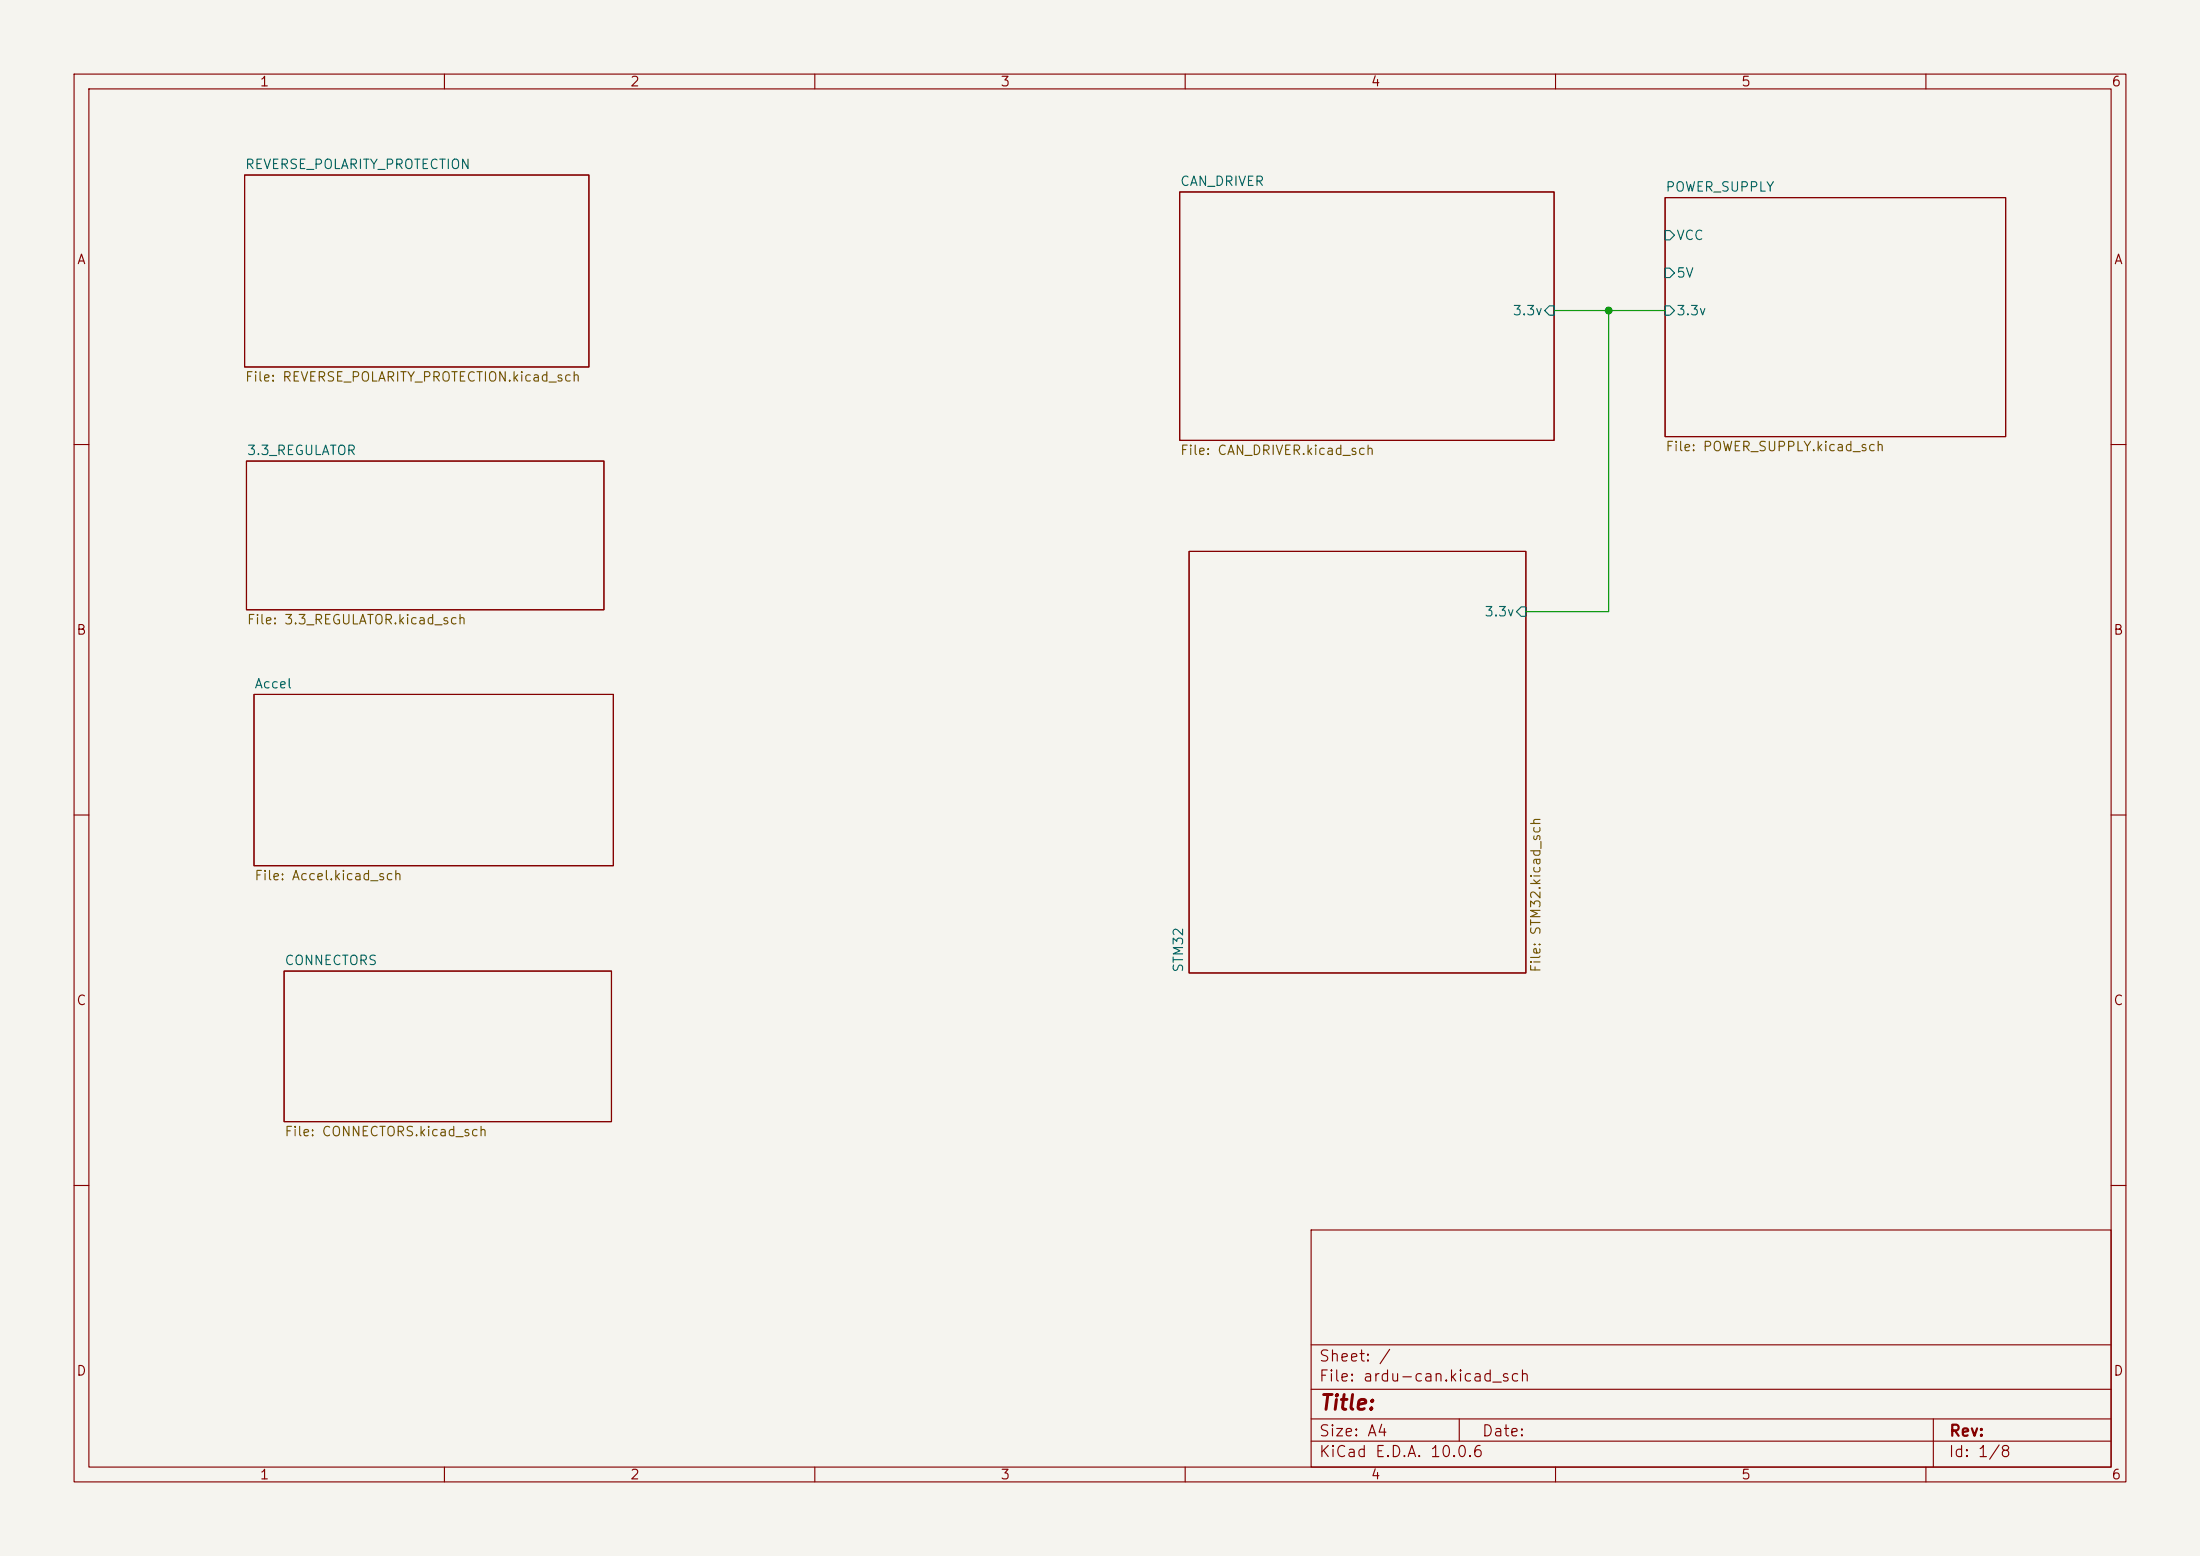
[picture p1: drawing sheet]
(kicad_sch
 (version 20260306)
 (generator "eeschema")
 (generator_version "10.0")
 (paper "A4")
 (lib_symbols)
 (junction
  (at 217.17 41.91)
  (diameter 0)
  (color 0 0 0 0))
 (wire
  (pts (xy 217.17 41.91) (xy 224.79 41.91))
  (stroke (width 0) (type default)))
 (wire
  (pts (xy 205.994 82.55) (xy 217.17 82.55))
  (stroke (width 0) (type default)))
 (wire
  (pts (xy 217.17 41.91) (xy 217.17 82.55))
  (stroke (width 0) (type default)))
 (wire
  (pts (xy 209.804 41.91) (xy 217.17 41.91))
  (stroke (width 0) (type default)))
 (sheet
  (at 34.29 93.726)
  (size 48.514 23.114)
  (exclude_from_sim no)
  (in_bom yes)
  (on_board yes)
  (dnp no)
  (fields_autoplaced yes)
  (stroke (width 0.1524) (type solid))
  (fill (color 0 0 0 0))
  (property "Sheetname" "Accel" (at 34.29 93.0144 0) (show_name no) (do_not_autoplace no) (effects (font (size 1.27 1.27)) (justify left bottom)))
  (property "Sheetfile" "Accel.kicad_sch" (at 34.29 117.4246 0) (show_name no) (do_not_autoplace no) (effects (font (size 1.27 1.27)) (justify left top))))
 (sheet
  (at 224.79 26.67)
  (size 45.974 32.258)
  (exclude_from_sim no)
  (in_bom yes)
  (on_board yes)
  (dnp no)
  (fields_autoplaced yes)
  (stroke (width 0.1524) (type solid))
  (fill (color 0 0 0 0))
  (property "Sheetname" "POWER_SUPPLY" (at 224.79 25.9584 0) (show_name no) (do_not_autoplace no) (effects (font (size 1.27 1.27)) (justify left bottom)))
  (property "Sheetfile" "POWER_SUPPLY.kicad_sch" (at 224.79 59.5126 0) (show_name no) (do_not_autoplace no) (effects (font (size 1.27 1.27)) (justify left top)))
  (pin "VCC" input (at 224.79 31.75 180) (effects (font (size 1.27 1.27)) (justify left)))
  (pin "3.3v" input (at 224.79 41.91 180) (effects (font (size 1.27 1.27)) (justify left)))
  (pin "5V" input (at 224.79 36.83 180) (effects (font (size 1.27 1.27)) (justify left))))
 (sheet
  (at 33.02 23.622)
  (size 46.482 25.908)
  (exclude_from_sim no)
  (in_bom yes)
  (on_board yes)
  (dnp no)
  (fields_autoplaced yes)
  (stroke (width 0.1524) (type solid))
  (fill (color 0 0 0 0))
  (property "Sheetname" "REVERSE_POLARITY_PROTECTION" (at 33.02 22.9104 0) (show_name no) (do_not_autoplace no) (effects (font (size 1.27 1.27)) (justify left bottom)))
  (property "Sheetfile" "REVERSE_POLARITY_PROTECTION.kicad_sch" (at 33.02 50.1146 0) (show_name no) (do_not_autoplace no) (effects (font (size 1.27 1.27)) (justify left top))))
 (sheet
  (at 38.354 131.064)
  (size 44.196 20.32)
  (exclude_from_sim no)
  (in_bom yes)
  (on_board yes)
  (dnp no)
  (fields_autoplaced yes)
  (stroke (width 0.1524) (type solid))
  (fill (color 0 0 0 0))
  (property "Sheetname" "CONNECTORS" (at 38.354 130.3524 0) (show_name no) (do_not_autoplace no) (effects (font (size 1.27 1.27)) (justify left bottom)))
  (property "Sheetfile" "CONNECTORS.kicad_sch" (at 38.354 151.9686 0) (show_name no) (do_not_autoplace no) (effects (font (size 1.27 1.27)) (justify left top))))
 (sheet
  (at 33.274 62.23)
  (size 48.26 20.066)
  (exclude_from_sim no)
  (in_bom yes)
  (on_board yes)
  (dnp no)
  (fields_autoplaced yes)
  (stroke (width 0.1524) (type solid))
  (fill (color 0 0 0 0))
  (property "Sheetname" "3.3_REGULATOR" (at 33.274 61.5184 0) (show_name no) (do_not_autoplace no) (effects (font (size 1.27 1.27)) (justify left bottom)))
  (property "Sheetfile" "3.3_REGULATOR.kicad_sch" (at 33.274 82.8806 0) (show_name no) (do_not_autoplace no) (effects (font (size 1.27 1.27)) (justify left top))))
 (sheet
  (at 159.258 25.908)
  (size 50.546 33.528)
  (exclude_from_sim no)
  (in_bom yes)
  (on_board yes)
  (dnp no)
  (fields_autoplaced yes)
  (stroke (width 0.1524) (type solid))
  (fill (color 0 0 0 0))
  (property "Sheetname" "CAN_DRIVER" (at 159.258 25.1964 0) (show_name no) (do_not_autoplace no) (effects (font (size 1.27 1.27)) (justify left bottom)))
  (property "Sheetfile" "CAN_DRIVER.kicad_sch" (at 159.258 60.0206 0) (show_name no) (do_not_autoplace no) (effects (font (size 1.27 1.27)) (justify left top)))
  (pin "3.3v" input (at 209.804 41.91 0) (effects (font (size 1.27 1.27)) (justify right))))
 (sheet
  (at 160.528 74.422)
  (size 45.466 56.896)
  (exclude_from_sim no)
  (in_bom yes)
  (on_board yes)
  (dnp no)
  (fields_autoplaced yes)
  (stroke (width 0.1524) (type solid))
  (fill (color 0 0 0 0))
  (property "Sheetname" "STM32" (at 159.8164 131.318 90) (show_name no) (do_not_autoplace no) (effects (font (size 1.27 1.27)) (justify left bottom)))
  (property "Sheetfile" "STM32.kicad_sch" (at 206.5786 131.318 90) (show_name no) (do_not_autoplace no) (effects (font (size 1.27 1.27)) (justify left top)))
  (pin "3.3v" input (at 205.994 82.55 0) (effects (font (size 1.27 1.27)) (justify right))))
 (sheet_instances
  (path ""
   (page "1")))
 (embedded_fonts no))
